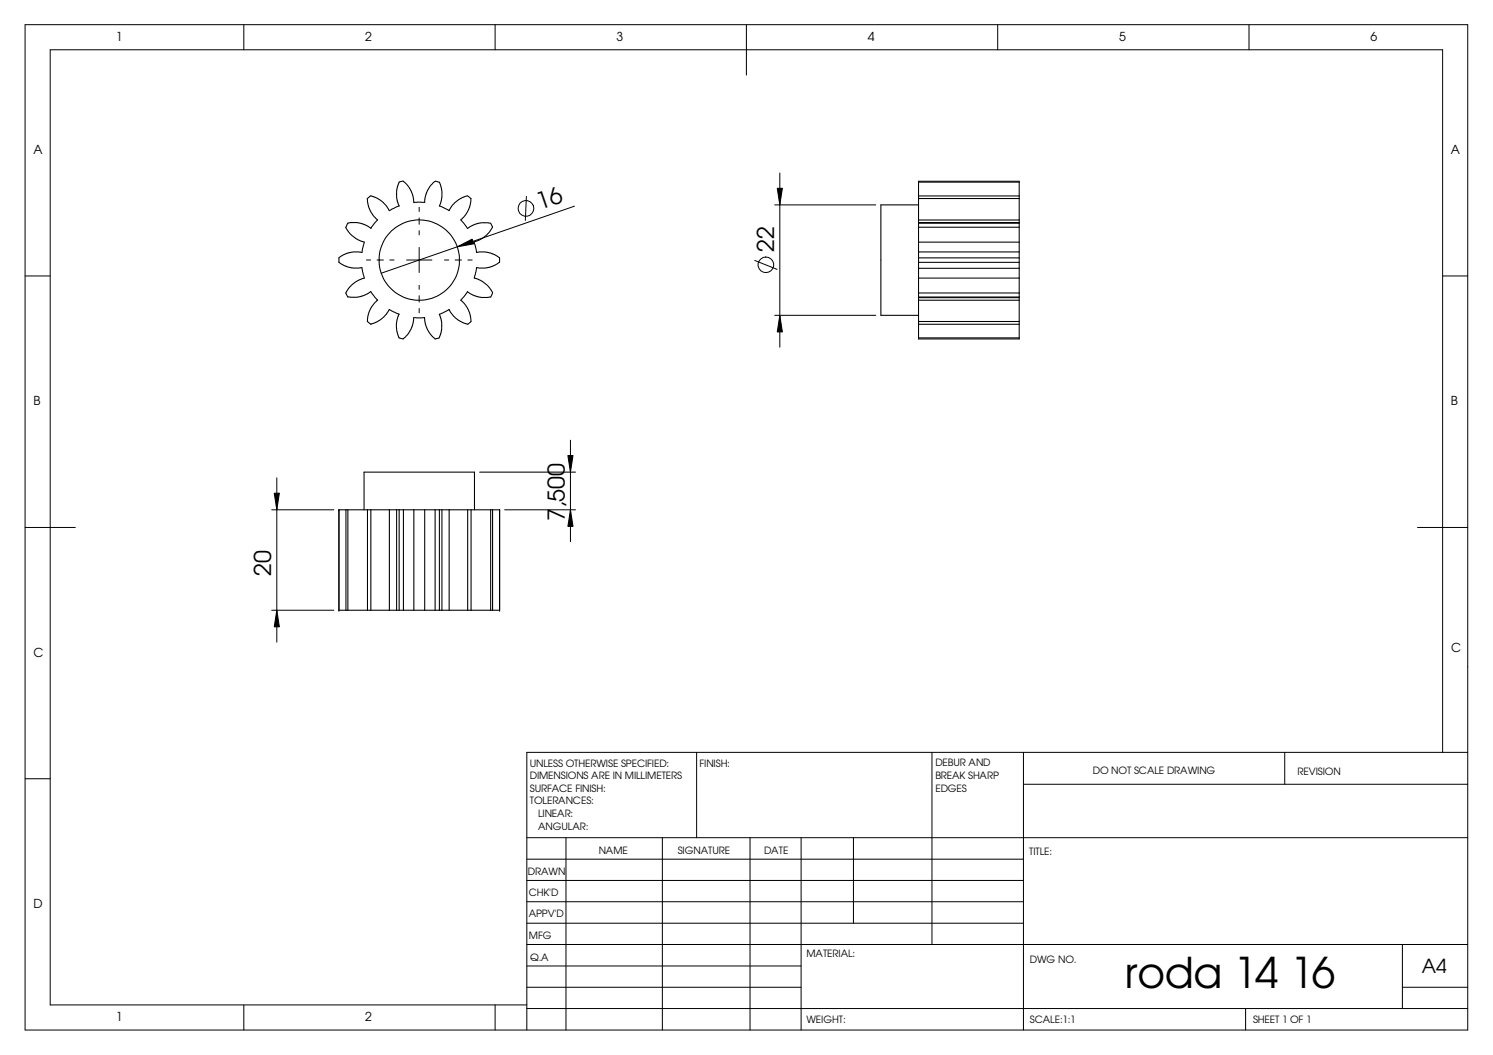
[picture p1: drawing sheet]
<svg xmlns="http://www.w3.org/2000/svg" width="297mm" height="210mm" viewBox="0 0 297 210" stroke-linecap="round" stroke-linejoin="round" font-family="sans-serif">
<g fill="none" stroke="#000" stroke-width=".2">
<path d="M5 4.9h287v200h-287zM48.5 4.9v5M98.5 4.9v5M148.5 4.9v10M198.5 4.9v5M248.5 4.9v5M104.7 39.1l-.2 4.8M154.6 37.5h1.1l-.6 3.3zM155.1 34.4v34.7M5 54.9h5M72.9 51.7h.8M75 51.7h1.3"/>
<path d="M77.6 51.7h.8M80.9 51.7h5M83.4 41.2v.9M83.4 43.3v1.3M83.4 45.9v.8M83.4 49.2v5M83.4 56.8v.8M83.4 58.8v1.3M88.4 51.7h.9M90.5 51.7h1.3M91 49.1l2.9-1.5 .4 .9zM93.1 51.7h.8"/>
<path d="M114.3 41l-38.4 13.4M150.2 51.8l4.4 1.8M154.1 40.8h20.1M287 54.9h5M83.4 61.4v.8M154.1 62.7h20.1M155.1 62.7l.6 3.3h-1.1zM54.6 98.1h1l-.5 3.3zM55.1 95.1v32.7M95.4 93.9h19.1M113 90.6h1l-.5 3.3zM113.5 87.6v20.2"/>
<path d="M5 104.9h10M54.1 101.4h12.3M100.4 101.4h14.1M113.5 101.4l.5 3.3h-1zM282 104.9h10M54.1 121.4h12.3M55.1 121.4l.5 3.3h-1zM5 154.9h5M138.6 149.7v17M185.4 149.7v38.2M203.6 156h88.4M203.6 149.7v55.2"/>
<path d="M255.6 149.7v6.3M287 149.7v-139.8h-277v190h94.8M292 149.7h-187.2v55.2M104.8 170.9h98.8M104.8 175.2h98.8M104.8 179.4h98.8M104.8 166.7h187.2M112.6 166.7v38.2M131.8 166.7v38.2M149.2 166.7v38.2M159.4 166.7v38.2M169.8 166.7v17"/>
<path d="M48.5 199.9v5M98.5 199.9v5M104.8 196.4h54.6M104.8 187.9h187.2M104.8 192.2h54.6M104.8 183.7h98.8M279 196.4h13M279 187.9v12.8M104.8 200.7h187.2M247.8 200.7v4.2"/>
<circle cx="104.6" cy="41.5" r="1.57"/>
<circle cx="152.4" cy="52.7" r="1.55"/>
</g>
<g fill="none" stroke="#000" stroke-width=".21">
<path d="M73.1 39.5l.1 1.1 .5 1.4 .7 1.1 .7 .7M73.7 38.9l-.6 .6M80.2 36a.75 .75 0 0 0-.9 .5l-.3 .8-.1 1.4 .1 1.3 .4 1-1.7 .8-.3 .1-.6-1-1.3-1.2-1.7-.7M80.3 36.1l.8 .9 .8 1.1 .3 .9 .1 1.3M93 38.9l-1.3 .6-1.2 .8-.7 .8-.4 .8M93 39l.7 .5M93.7 39.5l-.1 1.3-.4 .9-.6 1.1-1 .9M182.7 36.2v-.1h20.1v.1M182.7 36.2v31M182.7 39h20.1M182.7 39.5h20.1M182.7 36.2h20.1"/>
<path d="M202.8 36.2v8.1M68.8 45.2l.3 .6 .9 1.1 .9 .6 1.6 .7-.5 2M68.8 58.3l.4 .8M68.8 45.2l.2-.4a.6 .6 0 0 1 .7-.5h1.3l.9 .1 1.3 .6 .6 .4M69.2 59.1h1.9l1.3-.3 .7-.4a.56 .56 0 0 1 .7-.3 .56 .56 0 0 1 .4 .5l.9 1.1-.5 .5-.9 1.2-.5 1.5-.1 1.1M72 50.2l-1.8-.1-.9 .2-1.1 .5-.8 .5v.9l1.2 .7 1.7 .4h1.7l.4 1.8v.3l-1.2 .4-1.2 .9-.7 .7-.5 .9M75.1 43.7l-1.3 1.8M82.3 40.3h2.2M84.5 40.3v-.8l.4-1.2 .6-1.2 .5-.5a.85 .85 0 0 1 .7-.5 .85 .85 0 0 1 .8 .5l.4 1.4v1.2l-.5 1.8 1.9 .9M91.7 43.8l1.3 1.7M93 58l.6 .5 1.3 .5 .9 .2 1.3-.1a.87 .87 0 0 0 .9-.8M93 58l-1.3 1.7 .7 .7 .7 1.1 .5 1.4 .1 1"/>
<path d="M94.4 48.2l.4 2 .5-.1 1.8 .1 1.1 .3 1.2 .8v.9l-1.4 .8-1.4 .3h-1.8l-.4 1.8v.2l1.5 .6 .9 .7 .9 1 .3 .7M97.6 44.4l-1.2-.1-1.4 .1-1.4 .6-.6 .5M97.6 44.4l.4 .8M98 45.2l-.8 1.2-.8 .7-1.2 .7-.9 .3M182.7 40.8h-7.4v21.9h7.4M182.7 50.1h20.1M182.7 53.4h20.1M182.7 44.3h20.1M182.7 59.2h20.1M182.7 51.3h20.1M182.7 52.2h20.1M182.7 48.2h20.1"/>
<path d="M182.7 45.2h20.1M182.7 44.4h20.1M182.7 55.3h20.1M182.7 58.3h20.1M182.7 59.1h20.1M182.7 43.8h20.1M182.7 59.7h20.1M202.8 50.1v1.2M202.8 44.3v.1M202.8 44.4v5.7M202.8 51.3v15.9M73.1 64l.7 .5"/>
<path d="M79.4 67.2l.9 .2M79.4 62.5l-.5 1.3v1.4l.1 1.1 .4 .9M79.4 62.5l-1.9-.9-.7 1-.9 .9-1.2 .7-1 .3M84.5 63.2l.1 1.3 .3 .8 1.2 1.7a.9 .9 0 0 0 1.3 .2M84.5 63.2h-2.2l-.1 1-.5 1.4-.7 1.1-.8 .7M89.3 61.6l1.3 1.6 1.8 1.1a.92 .92 0 0 0 1.3-.3M89.4 61.6l-2 .9 .4 1 .1 1.3-.1 1.4-.4 1M182.7 67.2v.2h20.1v-.2M182.7 64h20.1M182.7 64.5h20.1M182.7 67.2h20.1M67.4 101.4h.1"/>
<path d="M67.4 101.4v20M67.4 101.4h32M68.8 101.4v20M69.2 101.4v20M72.4 101.4v-7.5h22v7.5M73.1 101.4v20M73.8 101.4v20M77.5 101.4v20M78.9 101.4v20M79.4 101.4v20M80.3 101.4v20M82.3 101.4v20"/>
<path d="M84.5 101.4v20M86.6 101.4v20M87.4 101.4v20M87.9 101.4v20M89.4 101.4v20M93 101.4v20M93.7 101.4v20M97.6 101.4v20M98 101.4v20M99.4 101.4h.1M99.4 101.4v20M67.4 121.4h.1"/>
<path d="M67.4 121.4h32M99.4 121.4h.1"/>
<circle cx="83.4" cy="51.7" r="8"/>
</g>
<path d="M91 49.1l2.9-1.5 .4 .9zM154.6 37.5h1.1l-.6 3.3zM155.1 62.7l.6 3.3h-1.1zM113 90.6h1l-.5 3.3zM54.6 98.1h1l-.5 3.3zM113.5 101.4l.5 3.3h-1zM55.1 121.4l.5 3.3h-1z" fill="#000"/>
<text font-size="8.4" x="223.8" y="196.6">roda 14 16</text>
<g font-size="4.6">
<text x="107.4" y="41.8" transform="rotate(-19 107.4 41.8)">16</text>
<text x="154" y="50.2" transform="rotate(-90 154 50.2)">22</text>
<text x="112.4" y="103.7" transform="rotate(-90 112.4 103.7)">7,500</text>
<text x="54" y="114.5" transform="rotate(-90 54 114.5)">20</text>
</g>
<text font-size="3.9" x="282.9" y="193.6">A4</text>
<g font-size="2.5">
<text x="23.1" y="8.1">1</text>
<text x="72.7" y="8.1">2</text>
<text x="122.7" y="8.1">3</text>
<text x="172.7" y="8.1">4</text>
<text x="222.7" y="8.1">5</text>
<text x="272.7" y="8.1">6</text>
<text x="6.7" y="30.6">A</text>
<text x="288.7" y="30.6">A</text>
<text x="6.7" y="80.6">B</text>
<text x="288.7" y="80.6">B</text>
<text x="6.7" y="130.6">C</text>
<text x="288.7" y="129.7">C</text>
<text x="6.7" y="180.6">D</text>
<text x="23.1" y="203.1">1</text>
<text x="72.7" y="203.1">2</text>
</g>
<g font-size="2">
<text x="105.4" y="152.6">UNLESS OTHERWISE SPECIFIED:</text>
<text x="105.4" y="155.1">DIMENSIONS ARE IN MILLIMETERS</text>
<text x="139.2" y="152.6">FINISH:</text>
<text x="186.1" y="152.5">DEBUR AND</text>
<text x="186.1" y="155">BREAK SHARP</text>
<text x="217.4" y="153.9">DO NOT SCALE DRAWING</text>
<text x="258.1" y="154.1">REVISION</text>
<text x="105.4" y="160.1">TOLERANCES:</text>
<text x="105.4" y="157.6">SURFACE FINISH:</text>
<text x="186.1" y="157.5">EDGES</text>
<text x="107.1" y="165.1">ANGULAR:</text>
<text x="107.1" y="162.6">LINEAR:</text>
<text x="119.1" y="170">NAME</text>
<text x="134.8" y="169.9">SIGNATURE</text>
<text x="152" y="169.9">DATE</text>
<text x="204.8" y="170.2">TITLE:</text>
<text x="105" y="174">DRAWN</text>
<text x="105.2" y="178.3">CHK'D</text>
<text x="105.2" y="182.4">APPV'D</text>
<text x="105.2" y="186.7">MFG</text>
<text x="105.5" y="191.1">Q.A</text>
<text x="160.4" y="190.5">MATERIAL:</text>
<text x="204.9" y="191.6">DWG NO.</text>
<text x="160.4" y="203.5">WEIGHT:</text>
<text x="204.9" y="203.6">SCALE:1:1</text>
<text x="249.3" y="203.6">SHEET 1 OF 1</text>
</g>
</svg>
